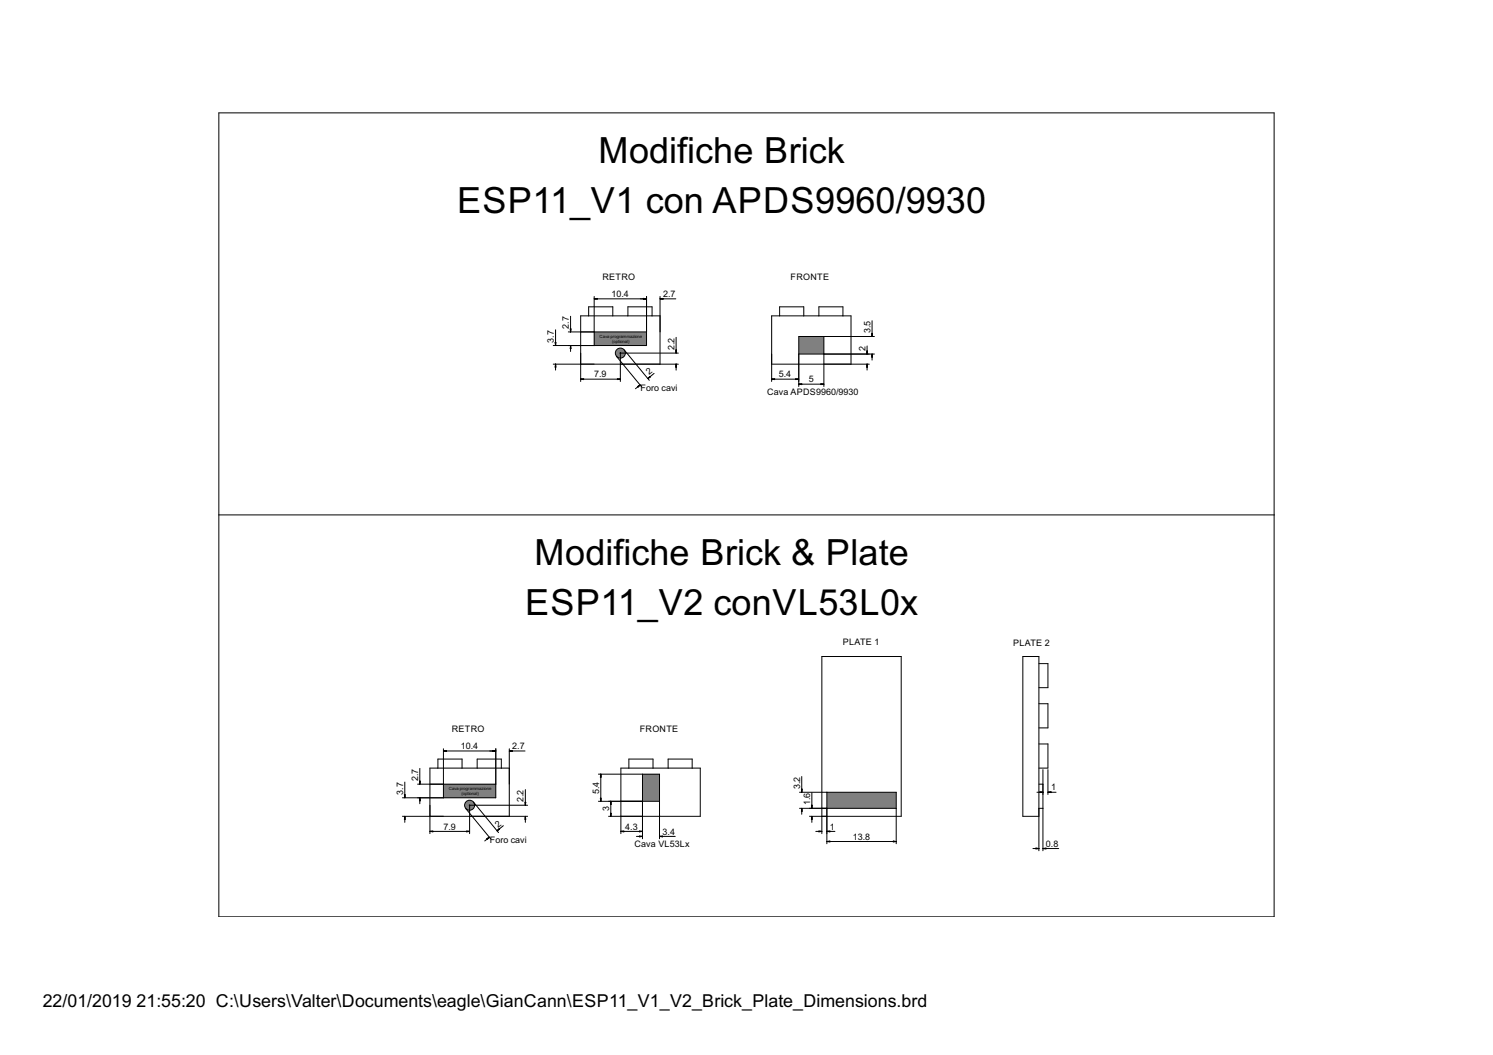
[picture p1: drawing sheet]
<svg xmlns="http://www.w3.org/2000/svg" width="297mm" height="210mm" viewBox="0 0 297 210" stroke-linecap="round" stroke-linejoin="round" font-family="sans-serif">
<g fill="#808080" stroke="#808080" stroke-width=".2">
<circle cx="123.4" cy="70.3" r=".87"/>
<circle cx="93.4" cy="160.2" r=".87"/>
</g>
<g fill="#808080" stroke="#808080" stroke-width=".2">
<path d="M118.3 66.1h10.2v2.5h-10.2z"/>
<path d="M159 67h4.8v3.3h-4.8z"/>
<path d="M88.3 156.1h10.2v2.5h-10.2z"/>
<path d="M127.9 154.1h3.2v5.2h-3.2z"/>
<path d="M164.6 157.7h13.6v3h-13.6z"/>
</g>
<g fill="none" stroke="#000" stroke-width=".2">
<path d="M43.5 22.5h210v159.9h-210zM118.2 59v9.7M118.2 59.5h10.4M118.2 59.5l.6-.1v.1zM118.2 59.5h.6M118.8 59.4l-.6 .1M128 59.4l.6 .1h-.6zM128 59.4l.6 .1M128.6 59.5h-.6M128.6 59v9.7h-18.5M131.3 59v13.5M131.3 59.5h3.2"/>
<path d="M131.3 59.5l.6-.1v.1zM131.3 59.5h.6M131.9 59.4l-.6 .1M110.1 72.5h24.9M110.4 68.1h.2l-.1 .6zM110.5 72.5l.1 .5h-.2zM110.5 65.6v3.1M110.5 72.5v1.1M110.5 72.5l.1 .5M110.6 68.1l-.1 .6M113.1 66h15.5M113.5 65.4h.1l-.1 .6z"/>
<path d="M113.5 65.4v.6M113.5 62.9v3.1M113.5 68.8v1.1M113.5 68.8l.1 .5h-.1zM113.5 68.8v.5M113.5 68.8l.1 .5M113.6 65.4l-.1 .6M115.5 75.4h7.9M115.5 75.4h.6v.1zM116.1 75.4h-.6M117.1 62.8v-1.8h4.8v1.8M122.6 70.9l5 6"/>
<path d="M122.8 75.4h.6l-.6 .1zM122.8 75.4h.6M123.3 70.3h11.7M123.4 70.2v5.7M124.2 69.6l5 6.1M124.9 62.8v-1.8h4.8v1.8M126.8 76.9l.5-.3-.4 .4zM127.3 76.6l-.9 .7M127.3 76.6l-.4 .3M127.3 76.6l-.4 .4M129.3 74.9l.1 .1-.5 .3zM129.4 75l-.5 .3"/>
<path d="M130.1 74.3l-1.2 1M131.3 62.8h-15.8v13.1M134.5 69.6h.1l-.1 .6zM134.5 69.6v.6M134.5 67.1v3.1M134.5 72.5v1.1M134.5 72.5l.1 .5h-.1zM134.5 72.5v.5M134.5 72.5l.1 .5M134.6 69.6l-.1 .6M153.5 72.5h19.5M153.5 75.4h5.4"/>
<path d="M153.5 75.4h.6v.1zM154.1 75.4h-.6M155.1 62.8v-1.8h4.8v1.8M158.3 75.4h.6l-.6 .1zM158.3 75.4h.6M158.9 70.4h15.1M158.9 76.4h5M158.9 76.4h.6v.1zM159.5 76.4h-.6M162.9 62.8v-1.8h4.8v1.8M163.3 76.4h.6l-.6 .1zM163.3 76.4h.6"/>
<path d="M163.9 67v9.9M169.3 72.5v-9.7h-15.8v13.1M172.4 69.8h.2l-.1 .6zM172.5 69.8v.6M172.5 72.5l.1 .5h-.2zM172.5 68.8v1.6M172.5 72.5v1.1M172.5 72.5v.5M172.5 72.5l.1 .5M172.6 69.8l-.1 .6M173.4 66.3h.2l-.1 .6zM173.5 66.3v.6"/>
<path d="M173.5 63.8v3.1M173.5 70.5v1.1M173.5 70.5l.1 .5h-.2zM173.5 70.5v.5M174 67h-15.1v9.9M43.5 102.4h210M206.7 132h1.8v4.8h-1.8M80.5 158.1h.1l-.1 .6zM80.5 155.6v3.1M80.6 158.1l-.1 .6M83.1 156h15.5M83.5 155.4h.1l-.1 .6z"/>
<path d="M83.5 155.4v.6M83.5 152.9v3.1M83.5 158.7v1.2M83.5 158.7l.1 .6h-.1zM83.5 158.7v.6M83.5 158.7l.1 .6M83.6 155.4l-.1 .6M87.1 152.8v-1.8h4.8v1.8M88.2 149v9.7M88.2 149.4h10.4M88.2 149.4h.6v.1zM88.2 149.4l.6 .1"/>
<path d="M88.8 149.4h-.6M94.2 159.6l5 6.1M94.9 152.8v-1.8h4.8v1.8M98 149.4h.6l-.6 .1zM98 149.4h.6M98.6 149.4l-.6 .1M98.6 149v9.7h-18.5M101.3 152.8h-15.8v13.1M101.3 149v13.4M101.3 149.4h3.2M101.3 149.4h.6v.1zM101.3 149.4l.6 .1"/>
<path d="M101.9 149.4h-.6M104.5 159.6h.1l-.1 .6zM104.5 159.6v.6M104.5 157.1v3.1M104.6 159.6l-.1 .6M119.1 154h12.1v12.9M119.1 159.4h12.1M119.4 158.8h.2l-.1 .6zM119.5 158.8v.6M119.5 154v5.4M119.5 154l.1 .6h-.2zM119.5 154v.6"/>
<path d="M121.5 159.4v3M121.5 159.4l.1 .6h-.1zM121.5 159.4v.6M121.5 159.4l.1 .6M125.1 152.8v-1.8h4.8v1.8M127.8 154v12.9M132.9 152.8v-1.8h4.8v1.8M159.1 157.6h19.2v10.3M159.4 157h.2l-.1 .6zM159.5 157v.6M159.5 154.5v3.1M161.5 157.7v3.1"/>
<path d="M164.5 157.6v10.3M206.3 157.6h1.2M206.7 148h1.8v4.8h-1.8M206.7 156h.8M206.7 140h1.8v4.8h-1.8M206.9 157.5l.6 .1-.6 .1zM206.9 157.6h.6M207.5 153.1v16.2M208.5 153.1v5M208.5 157.6h1.6M208.5 157.6l.6-.1v.2zM209.1 157.6h-.6"/>
<path d="M80.1 162.4h24.9M80.5 162.4l.1 .6h-.1zM80.5 162.4v1.2M80.5 162.4l.1 .6M85.6 165.4h7.8M85.6 165.4h.5v.1zM85.6 165.4h.5M86.1 165.4h-.5M92.6 160.8l5 6.1M92.8 165.4h.6l-.6 .1zM92.8 165.4h.6M93.3 160.2h11.7"/>
<path d="M93.4 165.4h-.6M93.4 160.1v5.8M96.8 166.9l.5-.3-.4 .4zM97.3 166.6l-.9 .7M97.3 166.6l-.4 .3M97.3 166.6l-.4 .4M99.3 164.8l.1 .2-.5 .3zM99.3 164.9l-.4 .4M99.4 164.9l-.5 .4M100.1 164.3l-1.2 1M104.5 162.4v1.2M104.5 162.4l.1 .6h-.1z"/>
<path d="M104.5 162.4v.6M104.5 162.4l.1 .6M121.1 162.4h18.2v-9.6h-15.8v13.1M121.5 161.8h.1l-.1 .6zM121.5 161.8v.6M121.6 161.8l-.1 .6M123.5 165.4h4.3M123.5 165.4h.6v.1zM123.5 165.4h.6M124.1 165.4h-.6M126.6 166.4h1.2M127.2 165.4h.6l-.6 .1z"/>
<path d="M127.2 166.3l.6 .1-.6 .1zM127.2 165.4h.6M127.2 166.4h.6M127.8 165.4h-.6M131.2 166.4h3.1M131.2 166.4l.6-.1v.2zM131.8 166.4h-.6M159.1 160.8h19.2M159.5 160.8v1.2M159.5 160.8l.1 .6h-.2zM159.5 160.8v.6M161.1 162.4h18.2v-31.8h-15.8v35.3"/>
<path d="M161.4 160.2h.2l-.1 .6zM161.5 160.2v.6M161.5 162.4l.1 .6h-.2zM161.5 162.4v1.2M161.5 162.4v.6M162.3 165.4h1.2M162.9 165.4h.6l-.6 .1zM162.9 165.4h.6M163.5 165.4h-.6M164.5 165.4h1.6M164.5 165.4h.6v.1zM164.5 167.4l.6-.1v.2z"/>
<path d="M164.5 165.4h.6M164.5 167.4h13.8M165.1 165.4h-.6M165.1 167.4h-.6M177.7 167.3l.6 .1-.6 .1zM177.7 167.4h.6M205.5 168.8h1.2M206.1 168.7l.6 .1-.6 .1zM206.7 162.4h-3.2v-31.8h3.2v38.7M206.7 160.8h.8M206.7 168.8h-.6M207.5 168.8h3.1"/>
<path d="M207.5 168.8l.6-.1v.2zM207.5 168.8h.6"/>
<circle cx="123.4" cy="70.3" r=".99"/>
<circle cx="93.4" cy="160.2" r=".99"/>
</g>
<g font-size="8">
<text x="119" y="32.5">Modifiche Brick</text>
<text x="91" y="42.5">ESP11_V1 con APDS9960/9930</text>
<text x="106.4" y="112.4">Modifiche Brick &amp; Plate</text>
<text x="104.5" y="122.4">ESP11_V2 conVL53L0x</text>
</g>
<g font-size="4">
<text x="8.5" y="200.4">22/01/2019</text>
<text x="27.2" y="200.4">21:55:20 C:\Users\Valter\Documents\eagle\GianCann\ESP11_V1_V2_Brick_Plate_Dimensions.brd</text>
</g>
<g font-size="2">
<text x="119.9" y="55.7">RETRO</text>
<text x="121.7" y="59.1">10.4</text>
<text x="131.9" y="59.1">2.7</text>
<text x="157.3" y="55.7">FRONTE</text>
<text x="113.2" y="65.4" transform="rotate(-90 113.2 65.4)">2.7</text>
<text x="110.2" y="68.1" transform="rotate(-90 110.2 68.1)">3.7</text>
<text x="134.2" y="69.6" transform="rotate(-90 134.2 69.6)">2.2</text>
<text x="172.2" y="69.8" transform="rotate(-90 172.2 69.8)">2</text>
<text x="173.2" y="66.3" transform="rotate(-90 173.2 66.3)">3.5</text>
<text x="118.2" y="75.1">7.9</text>
<text x="127.4" y="77.7">Foro cavi</text>
<text x="129.1" y="74.7" transform="rotate(-40 129.1 74.7)">2</text>
<text x="155" y="75.1">5.4</text>
<text x="160.9" y="76.1">5</text>
<text x="152.7" y="78.6">Cava APDS9960/9930</text>
<text x="167.7" y="128.3">PLATE 1</text>
<text x="201.6" y="128.5">PLATE 2</text>
<text x="89.9" y="145.7">RETRO</text>
<text x="91.7" y="149.1">10.4</text>
<text x="101.9" y="149.1">2.7</text>
<text x="127.3" y="145.7">FRONTE</text>
<text x="83.2" y="155.4" transform="rotate(-90 83.2 155.4)">2.7</text>
<text x="80.2" y="158.1" transform="rotate(-90 80.2 158.1)">3.7</text>
<text x="104.2" y="159.6" transform="rotate(-90 104.2 159.6)">2.2</text>
<text x="119.2" y="158" transform="rotate(-90 119.2 158)">5.4</text>
<text x="121.2" y="161.4" transform="rotate(-90 121.2 161.4)">3</text>
<text x="159.2" y="157" transform="rotate(-90 159.2 157)">3.2</text>
<text x="161.2" y="160.2" transform="rotate(-90 161.2 160.2)">1.6</text>
<text x="209.1" y="157.3">1</text>
<text x="88.2" y="165.1">7.9</text>
<text x="97.5" y="167.7">Foro cavi</text>
<text x="99.1" y="164.6" transform="rotate(-40 99.1 164.6)">2</text>
<text x="124.4" y="165.1">4.3</text>
<text x="131.8" y="166.1">3.4</text>
<text x="165.1" y="165.1">1</text>
<text x="169.6" y="167.1">13.8</text>
<text x="126.2" y="168.6">Cava VL53Lx</text>
<text x="208.1" y="168.5">0.8</text>
</g>
<g font-size="1">
<text x="119.3" y="67.2">Cava programmazione</text>
<text x="121.8" y="68.1">(optional)</text>
<text x="89.3" y="157.2">Cava programmazione</text>
<text x="91.8" y="158.1">(optional)</text>
</g>
</svg>
